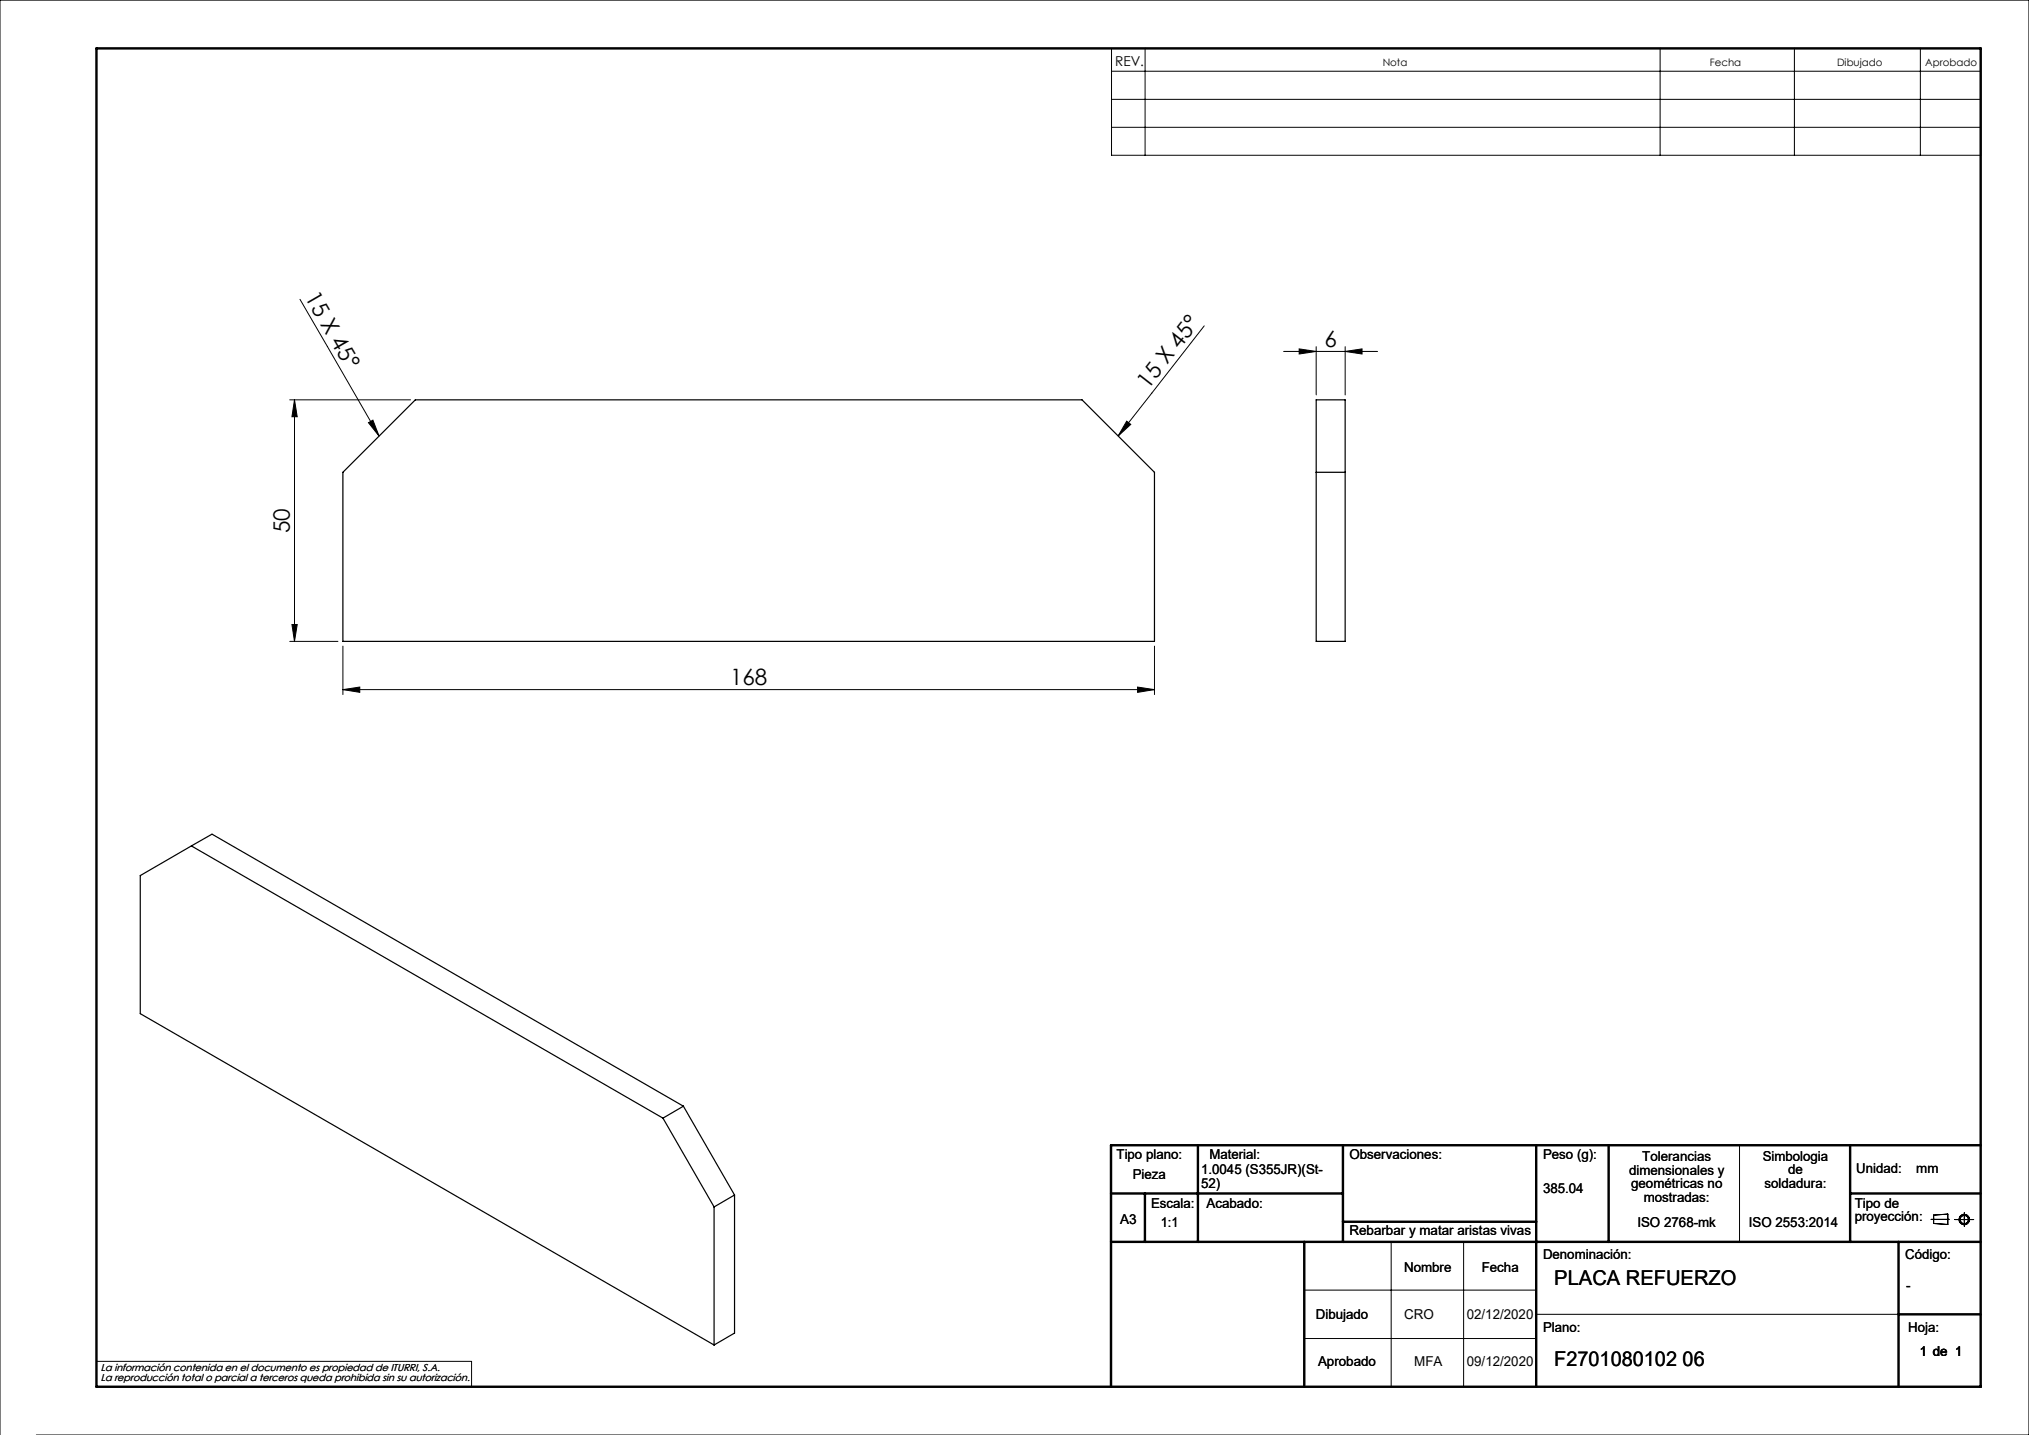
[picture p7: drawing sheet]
<svg xmlns="http://www.w3.org/2000/svg" width="420mm" height="297mm" viewBox="0 0 420 297" stroke-linecap="round" stroke-linejoin="round" font-family="sans-serif">
<g fill="none" stroke="#000" stroke-width=".21">
<path d="M230.1 10h179.9v22.1h-179.9zM230.1 14.7h179.9M237 10v22.1M343.6 10v22.1M371.4 10v22.1M397.5 10v22.1M230.1 20.6h179.9M230.1 26.3h179.9M62.1 61.9l16.4 28.3M249.3 67.4l-17.8 22.8M265.7 72.7h19.5M268.9 72.2l3.6 .5-3.6 .6z"/>
<path d="M272.5 71.8v9.9M278.4 72.7l3.5-.5v1.1zM278.4 71.8v9.9M60 82.8h25M61 82.8v49.9M61 82.8l.5 3.5h-1.1zM76.3 87.5l.9-.5 1.3 3.2zM233.2 87.2l.9 .6-2.6 2.4zM60 132.7h10M60.4 129.3h1.1l-.5 3.4zM71 133.7v10.1M239 133.7v10.1"/>
<path d="M71 142.7l3.5-.5v1.1zM71 142.7h168M235.5 142.2l3.5 .5-3.5 .6zM360.1 237v20M288 257v30M303 257v30M399.7 252.4h3.8M400.3 251.5l2.9-.2v2.1l-2.9-.2zM404.6 252.4h4M406.6 251v2.8M270 267h48M270 277h48"/>
<path d="M318 272h75M0 297v-297h420v297h-412.5M20 281.8h77.6v5.2"/>
<circle cx="406.6" cy="252.4" r=".86"/>
<circle cx="406.6" cy="252.4" r="1.07"/>
</g>
<g fill="none" stroke="#000" stroke-width=".5">
<path d="M20 10h390v277h-390zM248 237v20M278 237v20M318 237v50M333 237v20M383 237v20M410 237h-180v50M230 257h180M230 247h48M237 247v10M270 257v30M278 252.9h40"/>
<path d="M383 247h27M393 257v30M393 272h17"/>
</g>
<g fill="#000">
<path d="M76.3 87.5l.9-.5 1.3 3.2zM233.2 87.2l.9 .6-2.6 2.4z"/>
<path d="M61 82.8l.5 3.5h-1.1zM60.4 129.3h1.1l-.5 3.4z"/>
<path d="M71 142.7l3.5-.5v1.1zM235.5 142.2l3.5 .5-3.5 .6zM268.9 72.2l3.6 .5-3.6 .6zM278.4 72.7l3.5-.5v1.1z"/>
</g>
<path d="M86 82.8h138l15 15v34.9h-168v-34.9zM272.5 82.8h5.9v49.9h-5.9zM272.5 97.8h5.9M39.6 175.1l-10.6 6.1v28.6l118.8 68.6M39.6 175.1l97.6 56.3M39.6 175.1l4.3-2.5 97.6 56.3M137.2 231.4l10.6 18.4M141.5 228.9l-4.3 2.5M141.5 228.9l10.5 18.4M147.8 249.8v28.6M152 247.3l-4.2 2.5M152 247.3v28.6l-4.2 2.5" fill="none" stroke="#000" stroke-width=".25"/>
<g font-size="4.7">
<text x="63" y="61.4" transform="rotate(60 63 61.4)">15 X 45°</text>
<text x="274.2" y="71.7">6</text>
<text x="237.6" y="80.7" transform="rotate(-52 237.6 80.7)">15 X 45°</text>
<text x="60" y="110.3" transform="rotate(-90 60 110.3)">50</text>
<text x="151.1" y="141.7">168</text>
</g>
<g font-size="4.2">
<text x="321.7" y="265.9">PLACA REFUERZO</text>
<text x="321.7" y="282.8">F2701080102 06</text>
</g>
<g font-size="2.8">
<text x="230.8" y="13.6">REV.</text>
<text x="231.1" y="239.9">Tipo plano:</text>
<text x="250.3" y="239.9">Material:</text>
<text x="279.3" y="239.9">Observaciones:</text>
<text x="319.4" y="239.9">Peso (g):</text>
<text x="234.5" y="244.1">Pieza</text>
<text x="248.6" y="243">1.0045 (S355JR)(St-</text>
<text x="248.6" y="245.8">52)</text>
<text x="337.2" y="243.1">dimensionales y</text>
<text x="337.6" y="246">geométricas no</text>
<text x="339.9" y="240.3">Tolerancias</text>
<text x="364.9" y="240.2">Simbologia</text>
<text x="365.3" y="245.9">soldadura:</text>
<text x="370.1" y="243">de</text>
<text x="384.2" y="242.7">Unidad:</text>
<text x="396.7" y="242.7">mm</text>
<text x="238.3" y="250">Escala:</text>
<text x="249.7" y="250">Acabado:</text>
<text x="319.4" y="246.9">385.04</text>
<text x="340.2" y="248.8">mostradas:</text>
<text x="383.9" y="250">Tipo de</text>
<text x="231.9" y="253.4">A3</text>
<text x="240.3" y="254">1:1</text>
<text x="279.3" y="255.7">Rebarbar y matar aristas vivas</text>
<text x="338.9" y="254">ISO 2768-mk</text>
<text x="362" y="254">ISO 2553:2014</text>
<text x="383.9" y="252.8">proyección:</text>
<text x="290.6" y="263.3">Nombre</text>
<text x="306.7" y="263.3">Fecha</text>
<text x="319.4" y="260.6">Denominación:</text>
<text x="394.4" y="260.6">Código:</text>
<text x="394.6" y="266.9">-</text>
<text x="272.4" y="273">Dibujado</text>
<text x="290.6" y="273">CRO</text>
<text x="303.6" y="273">02/12/2020</text>
<text x="319.4" y="275.8">Plano:</text>
<text x="395" y="275.8">Hoja:</text>
<text x="397.4" y="280.6">1 de 1</text>
<text x="272.8" y="282.8">Aprobado</text>
<text x="292.7" y="282.8">MFA</text>
<text x="303.6" y="282.8">09/12/2020</text>
</g>
<g font-size="2.1">
<text x="286.2" y="13.6">Nota</text>
<text x="353.9" y="13.6">Fecha</text>
<text x="380.3" y="13.6">Dibujado</text>
<text x="398.5" y="13.6">Aprobado</text>
<text x="20.8" y="283.7">La información contenida en el documento es propiedad de ITURRI, S.A.</text>
<text x="20.8" y="285.7">La reproducción total o parcial a terceros queda prohibida sin su autorización.</text>
</g>
</svg>
